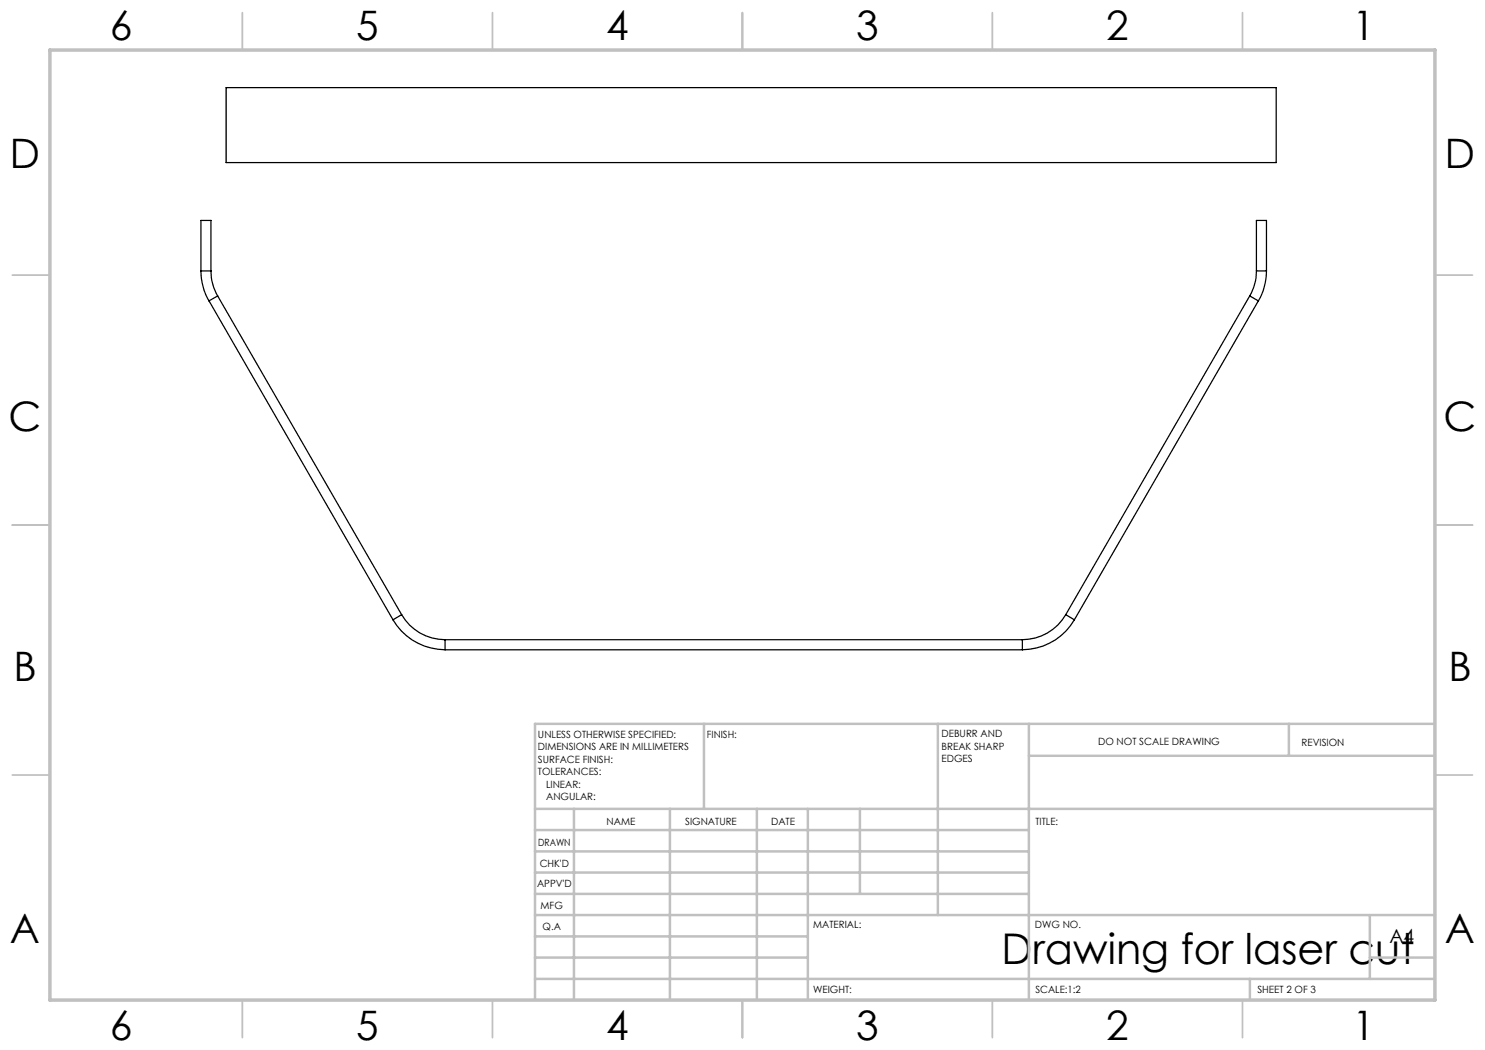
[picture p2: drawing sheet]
<svg xmlns="http://www.w3.org/2000/svg" width="297mm" height="210mm" viewBox="0 0 297 210" stroke-linecap="round" stroke-linejoin="round" font-family="sans-serif">
<g fill="none" stroke="#c0c0c0" stroke-width=".35">
<path d="M48.5 2.5v7.5M98.5 2.5v7.5M148.5 2.5v7.5M198.5 2.5v7.5M248.5 2.5v7.5M2.5 55h7.5M287 55h7.5M2.5 105h7.5M287 105h7.5M2.5 155h7.5M287 155h7.5M48.5 200v7.5"/>
<path d="M98.5 200v7.5M148.5 200v7.5M198.5 200v7.5M248.5 200v7.5"/>
</g>
<g fill="none" stroke="#c0c0c0" stroke-width=".5">
<path d="M140.8 144.8v17M187.6 144.8v38.2M205.8 144.8v55.2M205.8 151.2h81.2M257.8 144.8v6.4M287 144.8h-180v55.2M107 161.8h180M107 178.8h98.8M107 174.5h98.8M107 170.3h98.8M107 166h98.8M114.8 161.8v38.2"/>
<path d="M134 161.8v38.2M151.4 161.8v38.2M161.6 161.8v38.2M172 161.8v17M107 195.8h180M107 191.5h54.6M107 187.3h54.6M107 183h180M250 195.8v4.2M274 191.5h13M274 183v12.8"/>
</g>
<path d="M10 10h277v190h-277z" fill="none" stroke="#c0c0c0" stroke-width=".7"/>
<g fill="none" stroke="#000" stroke-width=".25">
<path d="M45.2 17.5h210v15h-210zM40.2 54.2a12.2 12.2 0 0 0 1.6 6M40.2 54.2v-10.1h2v10.1M40.2 54.2h2M42.2 54.2a10.2 10.2 0 0 0 1.3 5M43.5 59.2l-1.7 1M43.5 59.2l36.8 63.7M249.9 59.2l-36.8 63.7M249.9 59.2l1.8 1M251.3 54.2a10.2 10.2 0 0 1-1.4 5M251.3 54.2v-10.1h2v10.1M251.3 54.2h2"/>
<path d="M253.3 54.2a12.2 12.2 0 0 1-1.6 6M41.8 60.2l36.8 63.8M251.7 60.2l-36.8 63.8M78.6 124a12.1 12.1 0 0 0 10.4 6M80.3 122.9a10 10 0 0 0 8.7 5M80.3 122.9l-1.7 1.1M89 127.9v2.1M89 127.9h115.5M89 130h115.5M204.5 127.9v2.1M213.1 122.9a10 10 0 0 1-8.6 5M213.1 122.9l1.8 1.1"/>
<path d="M214.9 124a12.1 12.1 0 0 1-10.4 6"/>
</g>
<text font-size="8.5" x="200.3" y="192.7">Drawing for laser cut</text>
<g font-size="8.1">
<text x="22" y="8">6</text>
<text x="71.2" y="8">5</text>
<text x="121.2" y="8">4</text>
<text x="171.3" y="8">3</text>
<text x="221.3" y="8">2</text>
<text x="270.5" y="8">1</text>
<text x="2" y="33.6">D</text>
<text x="289" y="33.6">D</text>
<text x="1.7" y="86.1">C</text>
<text x="288.7" y="86.1">C</text>
<text x="2.7" y="136.1">B</text>
<text x="289.7" y="136.1">B</text>
<text x="2" y="188.6">A</text>
<text x="289" y="188.6">A</text>
<text x="22" y="208">6</text>
<text x="71.2" y="208">5</text>
<text x="121.2" y="208">4</text>
<text x="171.3" y="208">3</text>
<text x="221.3" y="208">2</text>
<text x="270.5" y="208">1</text>
</g>
<text font-size="3.9" x="277.9" y="188.5">A4</text>
<g font-size="2">
<text x="107.6" y="147.6">UNLESS OTHERWISE SPECIFIED:</text>
<text x="141.4" y="147.6">FINISH:</text>
<text x="188.3" y="147.5">DEBURR AND</text>
<text x="188.3" y="150">BREAK SHARP</text>
<text x="219.6" y="149">DO NOT SCALE DRAWING</text>
<text x="260.3" y="149.2">REVISION</text>
<text x="107.6" y="150.1">DIMENSIONS ARE IN MILLIMETERS</text>
<text x="107.6" y="152.6">SURFACE FINISH:</text>
<text x="107.6" y="155.1">TOLERANCES:</text>
<text x="188.3" y="152.5">EDGES</text>
<text x="109.2" y="157.6">LINEAR:</text>
<text x="109.2" y="160.1">ANGULAR:</text>
<text x="121.3" y="165">NAME</text>
<text x="137" y="164.9">SIGNATURE</text>
<text x="154.2" y="164.9">DATE</text>
<text x="207.1" y="164.9">TITLE:</text>
<text x="107.6" y="169.1">DRAWN</text>
<text x="107.9" y="173.3">CHK'D</text>
<text x="107.4" y="177.4">APPV'D</text>
<text x="108.1" y="181.8">MFG</text>
<text x="108.5" y="186">Q.A</text>
<text x="162.6" y="185.5">MATERIAL:</text>
<text x="207" y="185.5">DWG NO.</text>
<text x="162.6" y="198.5">WEIGHT:</text>
<text x="207.1" y="198.6">SCALE:1:2</text>
<text x="251.5" y="198.6">SHEET 2 OF 3</text>
</g>
</svg>
